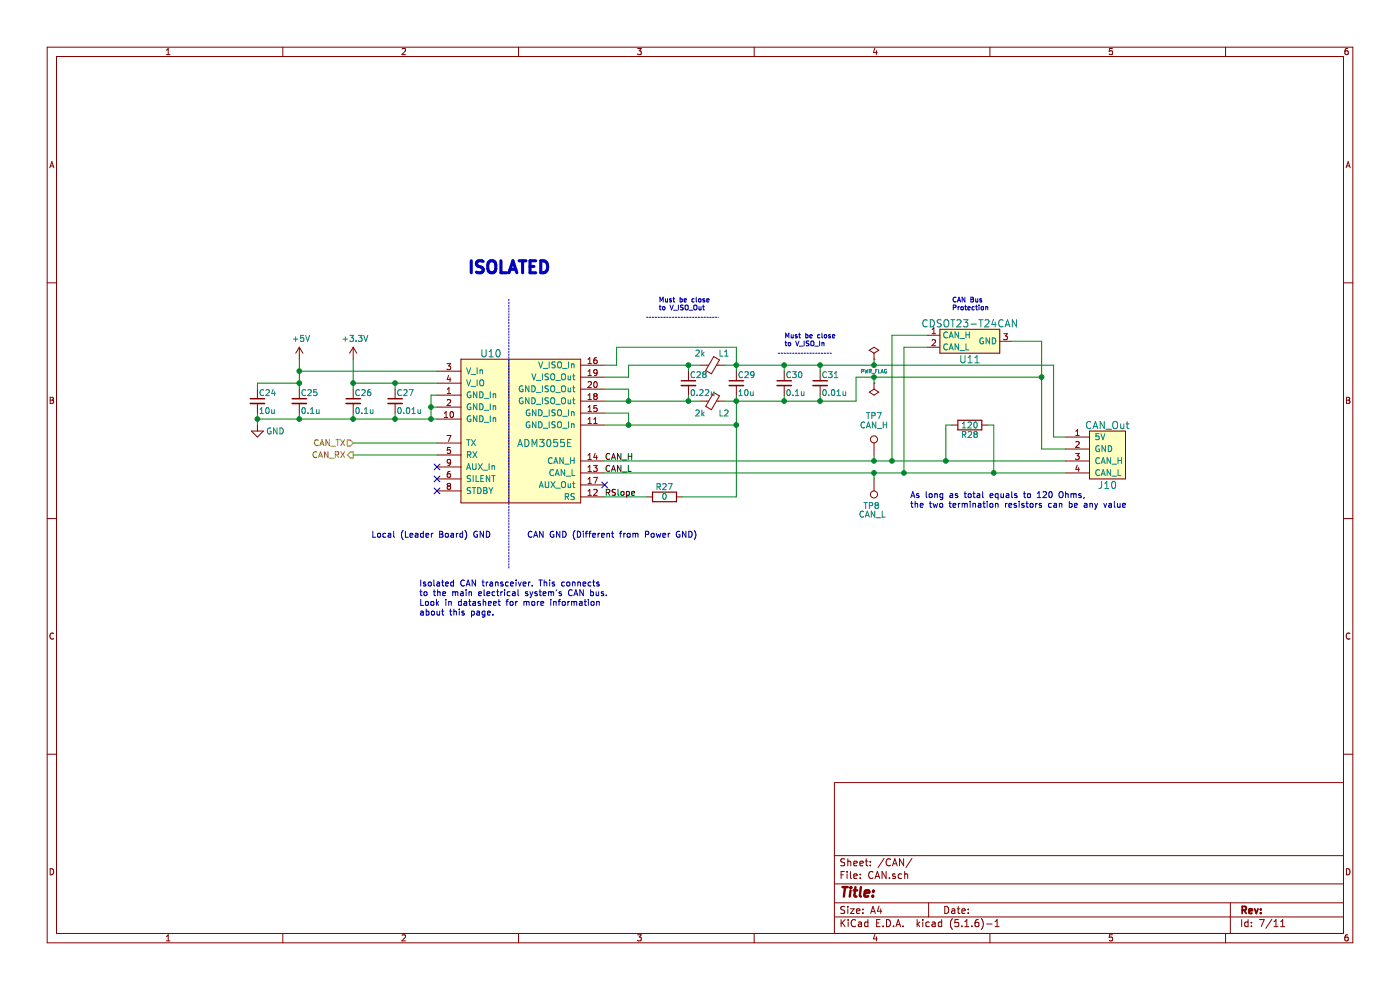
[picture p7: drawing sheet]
EESchema Schematic File Version 4
EELAYER 30 0
EELAYER END
$Descr A4 11693 8268
encoding utf-8
Sheet 7 11
Title ""
Date ""
Rev ""
Comp ""
Comment1 ""
Comment2 ""
Comment3 ""
Comment4 ""
$EndDescr
$Comp
L utsvt-connectors:CANConnector J10
U 1 1
P 9250 3800
F 0 "J10" H 9250 3550 60  0000 C CNN
F 1 "CAN_Out" H 9250 4050 60  0000 C CNN
F 2 "UTSVT_Connectors:Molex_MicroFit3.0_1x4xP3.00mm_PolarizingPeg_Vertical" H 9400 4100 60  0001 C CNN
F 3 "" H 9400 4100 60  0001 C CNN
	1    9250 3800
	-1   0    0    -1  
$EndComp
$Comp
L Device:R R28
U 1 1
P 8100 3550
F 0 "R28" V 8180 3550 50  0000 C CNN
F 1 "120" V 8100 3550 50  0000 C CNN
F 2 "Resistor_SMD:R_0805_2012Metric" V 8030 3550 50  0001 C CNN
F 3 "" H 8100 3550 50  0001 C CNN
	1    8100 3550
	0    1    1    0   
$EndComp
$Comp
L Device:C_Small C24
U 1 1
P 2150 3350
F 0 "C24" H 2160 3420 50  0000 L CNN
F 1 "10u" H 2160 3270 50  0000 L CNN
F 2 "Capacitor_SMD:C_0805_2012Metric" H 2150 3350 50  0001 C CNN
F 3 "" H 2150 3350 50  0001 C CNN
	1    2150 3350
	1    0    0    -1  
$EndComp
$Comp
L Device:C_Small C25
U 1 1
P 2500 3350
F 0 "C25" H 2510 3420 50  0000 L CNN
F 1 "0.1u" H 2510 3270 50  0000 L CNN
F 2 "Capacitor_SMD:C_0805_2012Metric" H 2500 3350 50  0001 C CNN
F 3 "" H 2500 3350 50  0001 C CNN
	1    2500 3350
	1    0    0    -1  
$EndComp
$Comp
L Device:C_Small C26
U 1 1
P 2950 3350
F 0 "C26" H 2960 3420 50  0000 L CNN
F 1 "0.1u" H 2960 3270 50  0000 L CNN
F 2 "Capacitor_SMD:C_0805_2012Metric" H 2950 3350 50  0001 C CNN
F 3 "" H 2950 3350 50  0001 C CNN
	1    2950 3350
	1    0    0    -1  
$EndComp
$Comp
L Device:C_Small C27
U 1 1
P 3300 3350
F 0 "C27" H 3310 3420 50  0000 L CNN
F 1 "0.01u" H 3310 3270 50  0000 L CNN
F 2 "Capacitor_SMD:C_0805_2012Metric" H 3300 3350 50  0001 C CNN
F 3 "" H 3300 3350 50  0001 C CNN
	1    3300 3350
	1    0    0    -1  
$EndComp
$Comp
L Device:C_Small C29
U 1 1
P 6150 3200
F 0 "C29" H 6160 3270 50  0000 L CNN
F 1 "10u" H 6160 3120 50  0000 L CNN
F 2 "Capacitor_SMD:C_0805_2012Metric" H 6150 3200 50  0001 C CNN
F 3 "" H 6150 3200 50  0001 C CNN
	1    6150 3200
	1    0    0    -1  
$EndComp
$Comp
L Device:C_Small C28
U 1 1
P 5750 3200
F 0 "C28" H 5760 3270 50  0000 L CNN
F 1 "0.22u" H 5760 3120 50  0000 L CNN
F 2 "Capacitor_SMD:C_0805_2012Metric" H 5750 3200 50  0001 C CNN
F 3 "" H 5750 3200 50  0001 C CNN
	1    5750 3200
	1    0    0    -1  
$EndComp
$Comp
L Device:Ferrite_Bead_Small L1
U 1 1
P 5950 3050
F 0 "L1" V 5850 3100 50  0000 L CNN
F 1 "2k" V 5850 2900 50  0000 L CNN
F 2 "Inductor_SMD:L_0805_2012Metric" V 5880 3050 50  0001 C CNN
F 3 "" H 5950 3050 50  0001 C CNN
	1    5950 3050
	0    1    1    0   
$EndComp
$Comp
L Device:Ferrite_Bead_Small L2
U 1 1
P 5950 3350
F 0 "L2" V 6050 3400 50  0000 L CNN
F 1 "2k" V 6050 3200 50  0000 L CNN
F 2 "Inductor_SMD:L_0805_2012Metric" V 5880 3350 50  0001 C CNN
F 3 "" H 5950 3350 50  0001 C CNN
	1    5950 3350
	0    1    1    0   
$EndComp
$Comp
L Device:C_Small C30
U 1 1
P 6550 3200
F 0 "C30" H 6560 3270 50  0000 L CNN
F 1 "0.1u" H 6560 3120 50  0000 L CNN
F 2 "Capacitor_SMD:C_0805_2012Metric" H 6550 3200 50  0001 C CNN
F 3 "" H 6550 3200 50  0001 C CNN
	1    6550 3200
	1    0    0    -1  
$EndComp
$Comp
L Device:C_Small C31
U 1 1
P 6850 3200
F 0 "C31" H 6860 3270 50  0000 L CNN
F 1 "0.01u" H 6860 3120 50  0000 L CNN
F 2 "Capacitor_SMD:C_0805_2012Metric" H 6850 3200 50  0001 C CNN
F 3 "" H 6850 3200 50  0001 C CNN
	1    6850 3200
	1    0    0    -1  
$EndComp
$Comp
L utsvt-chips:ADM3055E U10
U 1 1
P 4350 3600
F 0 "U10" H 4100 4250 60  0000 C CNN
F 1 "ADM3055E" H 4550 3500 60  0000 C CNN
F 2 "UTSVT_ICs:SOIC-20W_7.5x15.4mm_Pitch1.27mm" H 4350 3700 60  0001 C CNN
F 3 "" H 4350 3700 60  0001 C CNN
	1    4350 3600
	1    0    0    -1  
$EndComp
NoConn ~ 3650 3900
NoConn ~ 3650 4000
NoConn ~ 5050 4050
Text Notes 5500 2600 0    40   ~ 0
Must be close\nto V_ISO_Out
Text Notes 6550 2900 0    40   ~ 0
Must be close\nto V_ISO_In
NoConn ~ 3650 4100
$Comp
L power:PWR_FLAG #FLG06
U 1 1
P 7300 3000
F 0 "#FLG06" H 7300 3075 50  0001 C CNN
F 1 "PWR_FLAG" H 7300 2900 30  0000 C CNN
F 2 "" H 7300 3000 50  0001 C CNN
F 3 "" H 7300 3000 50  0001 C CNN
	1    7300 3000
	1    0    0    -1  
$EndComp
$Comp
L power:PWR_FLAG #FLG07
U 1 1
P 7300 3200
F 0 "#FLG07" H 7300 3275 50  0001 C CNN
F 1 "PWR_FLAG" H 7200 3150 50  0001 L CNN
F 2 "" H 7300 3200 50  0001 C CNN
F 3 "" H 7300 3200 50  0001 C CNN
	1    7300 3200
	-1   0    0    1   
$EndComp
$Comp
L utsvt-chips:CDSOT23-T24CAN U11
U 1 1
P 8100 2850
F 0 "U11" H 8100 2700 60  0000 C CNN
F 1 "CDSOT23-T24CAN" H 8100 3000 60  0000 C CNN
F 2 "Package_TO_SOT_SMD:SOT-23W" H 8100 2850 60  0001 C CNN
F 3 "" H 8100 2850 60  0001 C CNN
	1    8100 2850
	1    0    0    -1  
$EndComp
Text Notes 7950 2600 0    40   ~ 0
CAN Bus\nProtection
$Comp
L Connector:TestPoint TP7
U 1 1
P 7300 3800
F 0 "TP7" H 7300 4100 50  0000 C BNN
F 1 "CAN_H" H 7300 4050 50  0000 C CNN
F 2 "TestPoint:TestPoint_Keystone_5005-5009_Compact" H 7300 3800 50  0001 C CNN
F 3 "" H 7300 3800 50  0001 C CNN
	1    7300 3800
	1    0    0    -1  
$EndComp
$Comp
L Connector:TestPoint TP8
U 1 1
P 7300 4000
F 0 "TP8" H 7250 4200 50  0000 L BNN
F 1 "CAN_L" H 7200 4300 50  0000 L CNN
F 2 "TestPoint:TestPoint_Keystone_5005-5009_Compact" H 7300 4000 50  0001 C CNN
F 3 "" H 7300 4000 50  0001 C CNN
	1    7300 4000
	-1   0    0    1   
$EndComp
$Comp
L Device:R R27
U 1 1
P 5550 4150
F 0 "R27" V 5630 4150 50  0000 C CNN
F 1 "0" V 5550 4150 50  0000 C CNN
F 2 "Resistor_SMD:R_0805_2012Metric" V 5480 4150 50  0001 C CNN
F 3 "" H 5550 4150 50  0001 C CNN
	1    5550 4150
	0    -1   -1   0   
$EndComp
Wire Wire Line
	8800 3050 8800 3650
Wire Wire Line
	8800 3650 8900 3650
Wire Wire Line
	8700 2850 8700 3150
Wire Wire Line
	8700 3750 8900 3750
Wire Wire Line
	3300 3500 3300 3450
Connection ~ 3300 3500
Wire Wire Line
	5750 3100 5750 3050
Wire Wire Line
	6150 2900 6150 3050
Wire Wire Line
	6150 3300 6150 3350
Wire Wire Line
	5750 3350 5750 3300
Wire Wire Line
	6050 3350 6150 3350
Wire Wire Line
	5050 3350 5250 3350
Connection ~ 6150 3050
Connection ~ 6150 3350
Wire Wire Line
	5400 4150 5050 4150
Wire Wire Line
	5250 3450 5250 3550
Wire Wire Line
	5250 3450 5050 3450
Wire Wire Line
	5250 3250 5250 3350
Wire Wire Line
	5250 3250 5050 3250
Wire Wire Line
	3600 3300 3600 3400
Wire Wire Line
	3600 3400 3650 3400
Wire Wire Line
	3650 3300 3600 3300
Connection ~ 3600 3400
Connection ~ 3600 3500
Connection ~ 3300 3200
Wire Wire Line
	5250 3150 5050 3150
Wire Wire Line
	5150 2900 5150 3050
Wire Wire Line
	5150 3050 5050 3050
Wire Wire Line
	7150 3350 7150 3150
Connection ~ 8700 3150
Wire Notes Line
	5400 2650 6000 2650
Wire Notes Line
	6500 2950 6950 2950
Connection ~ 5250 3350
Connection ~ 6150 3550
Wire Wire Line
	7300 3200 7300 3150
Wire Wire Line
	7300 3050 7300 3000
Wire Wire Line
	7750 2900 7550 2900
Wire Wire Line
	7750 2800 7450 2800
Wire Wire Line
	7450 2800 7450 3850
Connection ~ 7450 3850
Wire Wire Line
	7550 2900 7550 3950
Connection ~ 7550 3950
Wire Wire Line
	8450 2850 8700 2850
Wire Wire Line
	6050 3050 6150 3050
Wire Wire Line
	7300 3800 7300 3850
Wire Wire Line
	5700 4150 6150 4150
Wire Wire Line
	6150 4150 6150 3550
Wire Wire Line
	3300 3500 3600 3500
Wire Wire Line
	6150 3050 6150 3100
Wire Wire Line
	6150 3350 6150 3550
Wire Wire Line
	5250 3550 6150 3550
Wire Wire Line
	3600 3400 3600 3500
Wire Wire Line
	3600 3500 3650 3500
Wire Wire Line
	3300 3200 3300 3250
Wire Wire Line
	3300 3200 3650 3200
Wire Wire Line
	5250 3050 5250 3150
$Comp
L power:GND #PWR062
U 1 1
P 2150 3550
F 0 "#PWR062" H 2150 3300 50  0001 C CNN
F 1 "GND" H 2300 3500 50  0000 C CNN
F 2 "" H 2150 3550 50  0001 C CNN
F 3 "" H 2150 3550 50  0001 C CNN
	1    2150 3550
	1    0    0    -1  
$EndComp
Text HLabel 2950 3700 0    50   Input ~ 0
CAN_TX
Text HLabel 2950 3800 0    50   Output ~ 0
CAN_RX
Wire Wire Line
	6550 3100 6550 3050
Wire Wire Line
	6850 3100 6850 3050
Wire Wire Line
	6850 3300 6850 3350
Wire Wire Line
	6550 3300 6550 3350
Wire Wire Line
	8700 3150 8700 3750
Wire Wire Line
	2150 3500 2150 3450
Wire Wire Line
	2150 3500 2500 3500
Wire Wire Line
	2500 3450 2500 3500
Wire Wire Line
	2150 3550 2150 3500
Connection ~ 2150 3500
Wire Wire Line
	2150 3200 2150 3250
Wire Wire Line
	2150 3200 2500 3200
Wire Wire Line
	2950 3250 2950 3200
Wire Wire Line
	2950 3200 3300 3200
Wire Wire Line
	2950 3450 2950 3500
Wire Wire Line
	2950 3500 3300 3500
Wire Wire Line
	7150 3150 7300 3150
Connection ~ 7300 3150
Wire Wire Line
	7300 3150 8700 3150
Connection ~ 7300 3050
Wire Wire Line
	7300 3050 8800 3050
Connection ~ 6850 3050
Wire Wire Line
	6850 3050 7300 3050
Connection ~ 6850 3350
Wire Wire Line
	6850 3350 7150 3350
Connection ~ 6550 3050
Connection ~ 6550 3350
Wire Wire Line
	6550 3050 6850 3050
Wire Wire Line
	6550 3350 6850 3350
Wire Wire Line
	6150 3050 6550 3050
Wire Wire Line
	6150 3350 6550 3350
Connection ~ 7300 3850
Wire Wire Line
	7300 3850 7450 3850
Wire Wire Line
	5050 3850 7300 3850
Wire Wire Line
	5050 3950 7300 3950
Wire Wire Line
	7300 4000 7300 3950
Connection ~ 7300 3950
Wire Wire Line
	7300 3950 7550 3950
Connection ~ 5750 3350
Text Label 5050 3850 0    50   ~ 0
CAN_H
Text Label 5050 3950 0    50   ~ 0
CAN_L
Connection ~ 5750 3050
Wire Wire Line
	5750 3050 5850 3050
Wire Wire Line
	5750 3350 5850 3350
Wire Wire Line
	5250 3050 5750 3050
Text Label 5050 4150 0    50   ~ 0
RSlope
Connection ~ 2950 3200
Wire Wire Line
	2500 3100 2500 3200
Connection ~ 2500 3100
Connection ~ 2500 3200
Wire Wire Line
	2500 3200 2500 3250
Connection ~ 2500 3500
Wire Wire Line
	2500 3500 2950 3500
Connection ~ 2950 3500
Wire Wire Line
	2500 3100 3650 3100
Wire Wire Line
	2500 3000 2500 3100
$Comp
L power:+3.3V #PWR064
U 1 1
P 2950 3000
F 0 "#PWR064" H 2950 2850 50  0001 C CNN
F 1 "+3.3V" H 2965 3173 50  0000 C CNN
F 2 "" H 2950 3000 50  0001 C CNN
F 3 "" H 2950 3000 50  0001 C CNN
	1    2950 3000
	1    0    0    -1  
$EndComp
Wire Wire Line
	2950 3000 2950 3200
$Comp
L power:+5V #PWR063
U 1 1
P 2500 3000
F 0 "#PWR063" H 2500 2850 50  0001 C CNN
F 1 "+5V" H 2515 3173 50  0000 C CNN
F 2 "" H 2500 3000 50  0001 C CNN
F 3 "" H 2500 3000 50  0001 C CNN
	1    2500 3000
	1    0    0    -1  
$EndComp
Connection ~ 5250 3550
Wire Wire Line
	5050 3550 5250 3550
Wire Wire Line
	2950 3700 3650 3700
Wire Wire Line
	2950 3800 3650 3800
Wire Wire Line
	5150 2900 6150 2900
Wire Wire Line
	5250 3350 5750 3350
Text Notes 7600 4250 0    50   ~ 0
As long as total equals to 120 Ohms,\nthe two termination resistors can be any value
Wire Wire Line
	7450 3850 7900 3850
Wire Wire Line
	7550 3950 8300 3950
Wire Wire Line
	7950 3550 7900 3550
Wire Wire Line
	7900 3550 7900 3850
Connection ~ 7900 3850
Wire Wire Line
	7900 3850 8900 3850
Wire Wire Line
	8250 3550 8300 3550
Wire Wire Line
	8300 3550 8300 3950
Connection ~ 8300 3950
Wire Wire Line
	8300 3950 8900 3950
Wire Notes Line
	4250 2500 4250 4750
Text Notes 3900 2300 0    100  ~ 20
ISOLATED
Text Notes 3100 4500 0    50   ~ 0
Local (Leader Board) GND
Text Notes 4400 4500 0    50   ~ 0
CAN GND (Different from Power GND)
Text Notes 3500 5150 0    50   ~ 0
Isolated CAN transceiver. This connects\nto the main electrical system's CAN bus.\nLook in datasheet for more information\nabout this page.
$EndSCHEMATC
